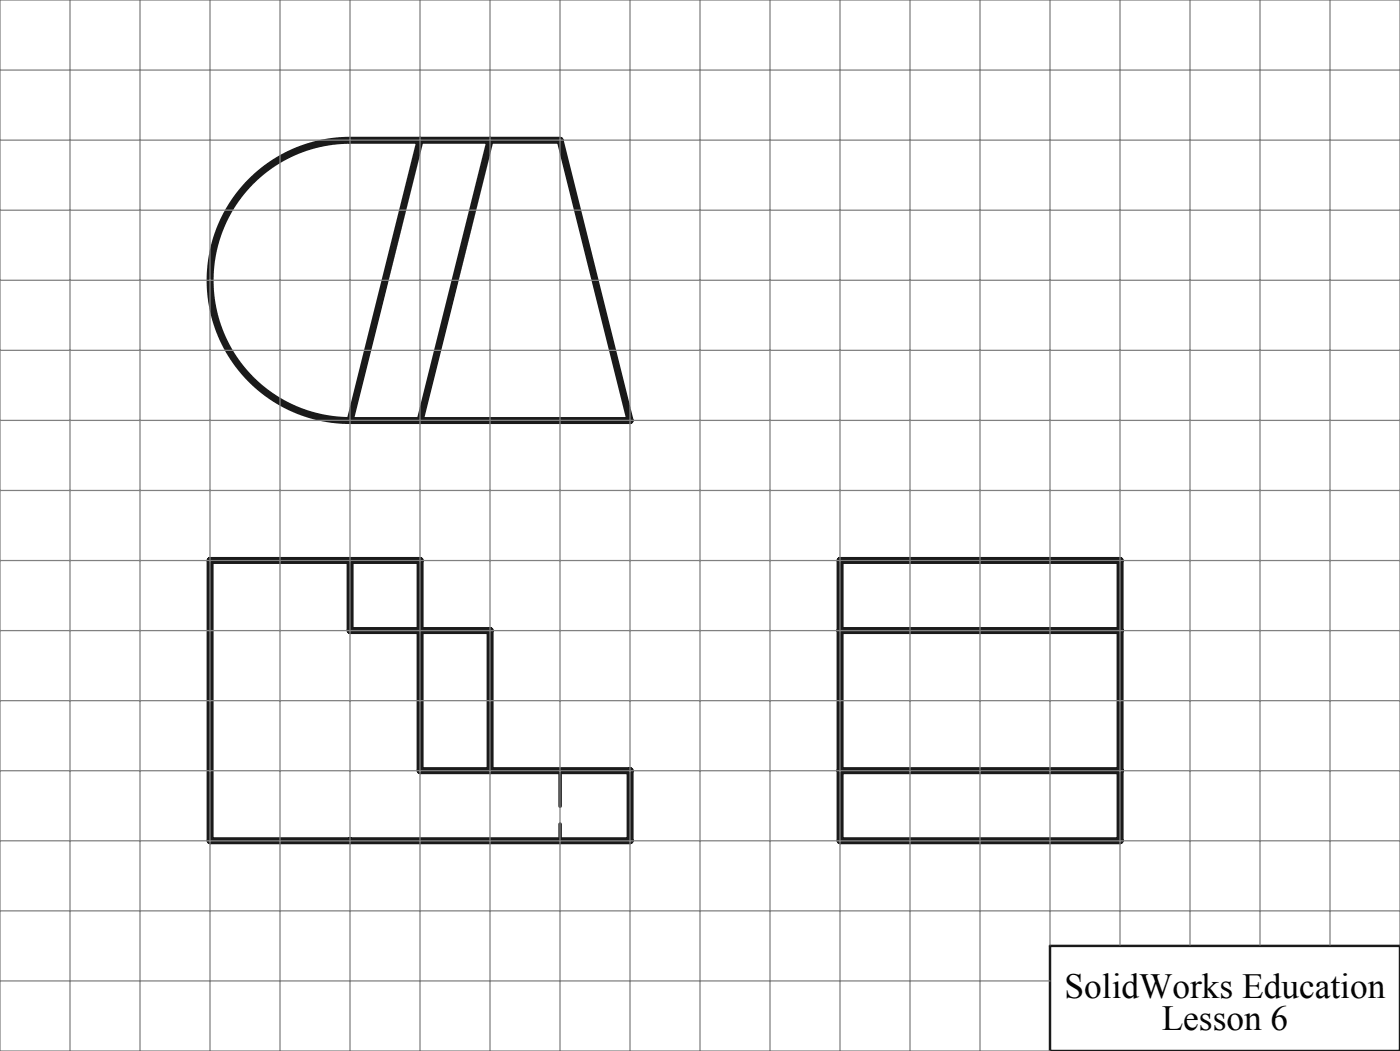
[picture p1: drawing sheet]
<svg xmlns="http://www.w3.org/2000/svg" width="200mm" height="150mm" viewBox="0 0 200 150" stroke-linecap="round" stroke-linejoin="round" font-family="sans-serif">
<path d="M50 20a20 20 0 0 0-20 20 20 20 0 0 0 20 20" fill="none" stroke="#191924" stroke-width="1" stroke-linecap="butt"/>
<path d="M150 135h50v15h-50z" fill="none" stroke="#191924" stroke-width=".35"/>
<path d="M80 110v10" fill="none" stroke="#191924" stroke-width=".5" stroke-dasharray="5.1 2.5"/>
<path d="M50 20h30l10 40h-40l10-40M70 20l-10 40M30 80h30v30h30v10h-60zM50 80v10h20v20M120 80h40v40h-40zM120 90h40M120 110h40" fill="none" stroke="#191924" stroke-width="1"/>
<g fill="none" stroke="#808080" stroke-width=".18">
<path d="M0 10h200M10 0v150M20 0v150M30 0v150M40 0v150M50 0v150M60 0v150M70 0v150M80 0v150M90 0v150M100 0v150M110 0v150"/>
<path d="M120 0v150M130 0v150M140 0v150M150 0v134.9M160 0v134.9M170 0v134.9M180 0v134.9M190 0v134.9M0 30h200M0 20h200M0 50h200M0 40h200"/>
<path d="M0 70h200M0 60h200M0 90h200M0 80h200M0 110h200M0 100h200M0 130h200M0 120h200M200 134.9v-134.9h-200v150h150M0 140h150"/>
</g>
<g font-size="5">
<text x="152.1" y="142.4">SolidWorks Education</text>
<text x="166" y="147">Lesson 6</text>
</g>
</svg>
